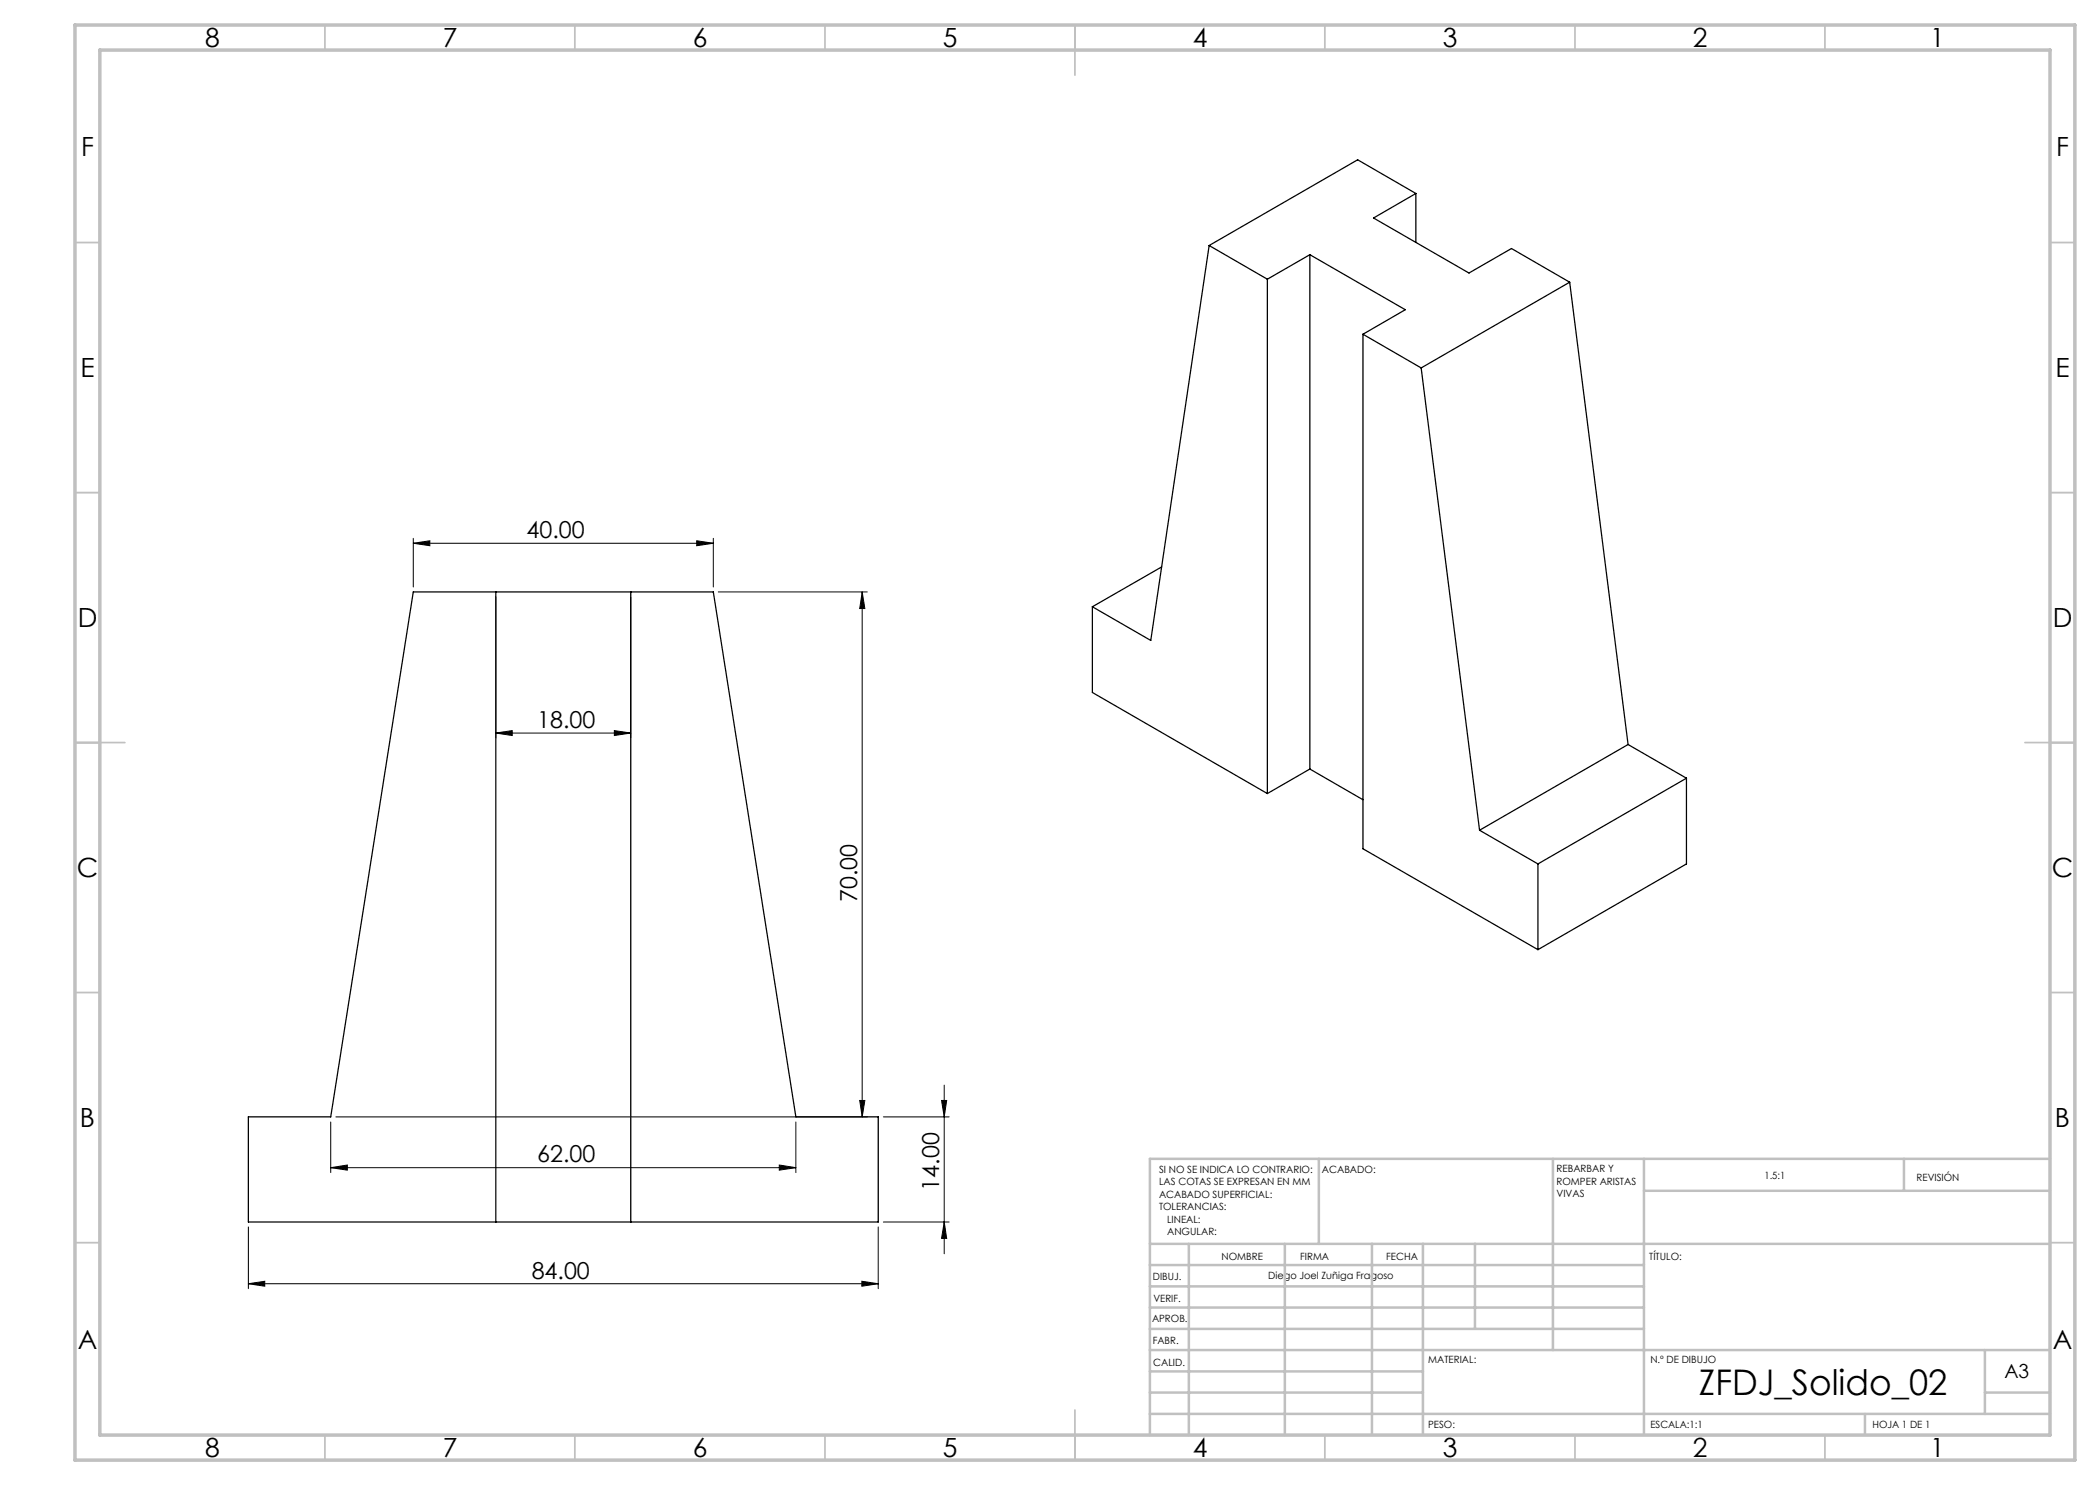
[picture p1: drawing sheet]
<svg xmlns="http://www.w3.org/2000/svg" width="420mm" height="297mm" viewBox="0 0 420 297" stroke-linecap="round" stroke-linejoin="round" font-family="sans-serif">
<g fill="none" stroke="#000" stroke-width=".25">
<path d="M283.2 38.7l-11.7-6.7-29.7 17.1M283.2 38.7l-8.5 4.9 19.1 11 8.5-4.9 11.6 6.7M283.2 38.7v9.8M241.8 49.1l11.7 6.7M241.8 49.1l-11.6 79-11.7-6.7M253.5 55.8v102.9M262 50.9l19.1 11-8.5 4.9M262 50.9l-8.5 4.9M262 50.9v102.9M313.9 56.4l-29.7 17.2M313.9 56.4l11.7 92.5M272.6 66.8l11.6 6.8"/>
<path d="M272.6 66.8v103l35 20.1M284.2 73.6l11.7 92.4M82.7 118.4h60l16.5 105h16.4v21h-125.9v-21h16.4zM99.2 118.4v126M126.2 118.4v126M232.3 113.4l-13.8 8M218.5 121.4v17.1l35 20.2M262 153.8l10.6 6.1M262 153.8l-8.5 4.9M325.6 148.9l-29.7 17.1M325.6 148.9l11.7 6.7M337.3 155.6l-29.7 17.2"/>
<path d="M337.3 155.6v17.2l-29.7 17.1M295.9 166l11.7 6.8M307.6 172.8v17.1"/>
</g>
<g fill="none" stroke="#000" stroke-width=".2">
<path d="M82.7 108.7l3.3-.5v.9zM82.7 107.7v9.7M82.7 108.7h60M99.2 119.4v28.2M126.2 119.4v28.2M139.3 108.2l3.4 .5-3.4 .4zM142.7 107.7v9.7M143.7 118.4h29.8M172.4 118.4l.6 3.3h-1.1zM172.4 118.4v105M99.2 146.6l3.2-.5v1zM99.2 146.6h27"/>
<path d="M122.9 146.1l3.3 .5-3.3 .5zM188.8 217v33.8M66.1 233.5l3.4-.5v1zM66.1 224.4v10.1M66.1 233.5h93.1M67.2 223.4h106.3M155.9 233l3.3 .5-3.3 .5zM159.2 224.4v10.1M171.9 220.1h1.1l-.6 3.3zM176.7 223.4h13.1M188.3 220.1h1l-.5 3.3zM49.7 256.7l3.3-.4v.9z"/>
<path d="M49.7 245.4v12.3M49.7 256.7h125.9M172.4 256.3l3.2 .4-3.2 .5zM175.6 245.4v12.3M176.7 244.4h13.1M188.8 244.4l.5 3.3h-1z"/>
</g>
<g fill="none" stroke="#c0c0c0" stroke-width=".35">
<path d="M65 5v5M115 5v5M165 5v5M215 5v10M265 5v5M315 5v5M365 5v5M15 48.5h5M410 48.5h5M15 98.5h5M410 98.5h5M15 148.5h10"/>
<path d="M405 148.5h10M15 198.5h5M410 198.5h5M15 248.5h5M410 248.5h5M65 287v5M115 287v5M165 287v5M215 282v10M265 287v5M315 287v5M365 287v5"/>
</g>
<g fill="none" stroke="#c0c0c0" stroke-width=".5">
<path d="M263.8 231.8v17M310.6 231.8v38.2M328.8 231.8v55.2M328.8 238.2h81.2M380.8 231.8v6.4M410 231.8h-180v55.2M230 248.8h180M230 257.3h98.8M230 253h98.8M237.8 248.8v38.2M257 248.8v38.2M274.4 248.8v38.2"/>
<path d="M284.6 248.8v38.2M295 248.8v17M230 265.8h98.8M230 261.5h98.8M230 278.5h54.6M230 274.3h54.6M230 270h180M397 278.5h13M397 270v12.8M230 282.8h180M373 282.8v4.2"/>
</g>
<path d="M15 5h400v287h-400zM20 10h390v277h-390z" fill="none" stroke="#c0c0c0" stroke-width=".7"/>
<g fill="#000">
<path d="M82.7 108.7l3.3-.5v.9zM139.3 108.2l3.4 .5-3.4 .4z"/>
<path d="M172.4 118.4l.6 3.3h-1.1zM171.9 220.1h1.1l-.6 3.3zM188.3 220.1h1l-.5 3.3zM188.8 244.4l.5 3.3h-1z"/>
<path d="M99.2 146.6l3.2-.5v1zM122.9 146.1l3.3 .5-3.3 .5z"/>
<path d="M66.1 233.5l3.4-.5v1zM155.9 233l3.3 .5-3.3 .5z"/>
<path d="M49.7 256.7l3.3-.4v.9zM172.4 256.3l3.2 .4-3.2 .5z"/>
</g>
<text font-size="7.1" x="339.8" y="279">ZFDJ_Solido_02</text>
<g font-size="5.3">
<text x="41" y="9.5">8</text>
<text x="88.5" y="9.5">7</text>
<text x="138.5" y="9.5">6</text>
<text x="188.5" y="9.5">5</text>
<text x="238.5" y="9.5">4</text>
<text x="288.5" y="9.5">3</text>
<text x="338.5" y="9.5">2</text>
<text x="386" y="9.5">1</text>
<text x="16.2" y="31.2">F</text>
<text x="411.2" y="31.2">F</text>
<text x="16.1" y="75.5">E</text>
<text x="411.1" y="75.5">E</text>
<text x="15.5" y="125.5">D</text>
<text x="410.5" y="125.5">D</text>
<text x="15.4" y="175.5">C</text>
<text x="410.4" y="175.5">C</text>
<text x="16" y="225.5">B</text>
<text x="411" y="225.5">B</text>
<text x="15.5" y="269.7">A</text>
<text x="410.5" y="269.7">A</text>
<text x="41" y="291.5">8</text>
<text x="88.5" y="291.5">7</text>
<text x="138.5" y="291.5">6</text>
<text x="188.5" y="291.5">5</text>
<text x="238.5" y="291.5">4</text>
<text x="288.5" y="291.5">3</text>
<text x="338.5" y="291.5">2</text>
<text x="386" y="291.5">1</text>
</g>
<g font-size="4.7">
<text x="105.3" y="107.6">40.00</text>
<text x="107.4" y="145.6">18.00</text>
<text x="171.5" y="180.5" transform="rotate(-90 171.5 180.5)">70.00</text>
<text x="107.4" y="232.5">62.00</text>
<text x="187.8" y="238.1" transform="rotate(-90 187.8 238.1)">14.00</text>
<text x="106.3" y="255.7">84.00</text>
</g>
<text font-size="3.9" x="400.9" y="275.5">A3</text>
<g font-size="2">
<text x="231.8" y="234.6">SI NO SE INDICA LO CONTRARIO:</text>
<text x="231.8" y="237.1">LAS COTAS SE EXPRESAN EN MM</text>
<text x="231.8" y="239.6">ACABADO SUPERFICIAL:</text>
<text x="264.4" y="234.6">ACABADO:</text>
<text x="311.3" y="234.5">REBARBAR Y</text>
<text x="311.3" y="237">ROMPER ARISTAS</text>
<text x="311.3" y="239.5">VIVAS</text>
<text x="352.9" y="235.8">1.5:1</text>
<text x="383.3" y="236.2">REVISIÓN</text>
<text x="231.8" y="242.1">TOLERANCIAS:</text>
<text x="233.4" y="244.6">LINEAL:</text>
<text x="233.4" y="247.1">ANGULAR:</text>
<text x="244.3" y="252">NOMBRE</text>
<text x="260" y="251.9">FIRMA</text>
<text x="277.2" y="251.9">FECHA</text>
<text x="329.9" y="251.9">TÍTULO:</text>
<text x="230.6" y="256.1">DIBUJ.</text>
<text x="253.7" y="255.9">Diego Joel Zuñiga Fragoso</text>
<text x="230.7" y="260.3">VERIF.</text>
<text x="230.4" y="264.4">APROB.</text>
<text x="230.5" y="268.8">FABR.</text>
<text x="230.7" y="273.1">CALID.</text>
<text x="285.6" y="272.5">MATERIAL:</text>
<text x="330.1" y="272.5">N.º DE DIBUJO</text>
<text x="285.6" y="285.5">PESO:</text>
<text x="330.1" y="285.6">ESCALA:1:1</text>
<text x="374.5" y="285.6">HOJA 1 DE 1</text>
</g>
</svg>
